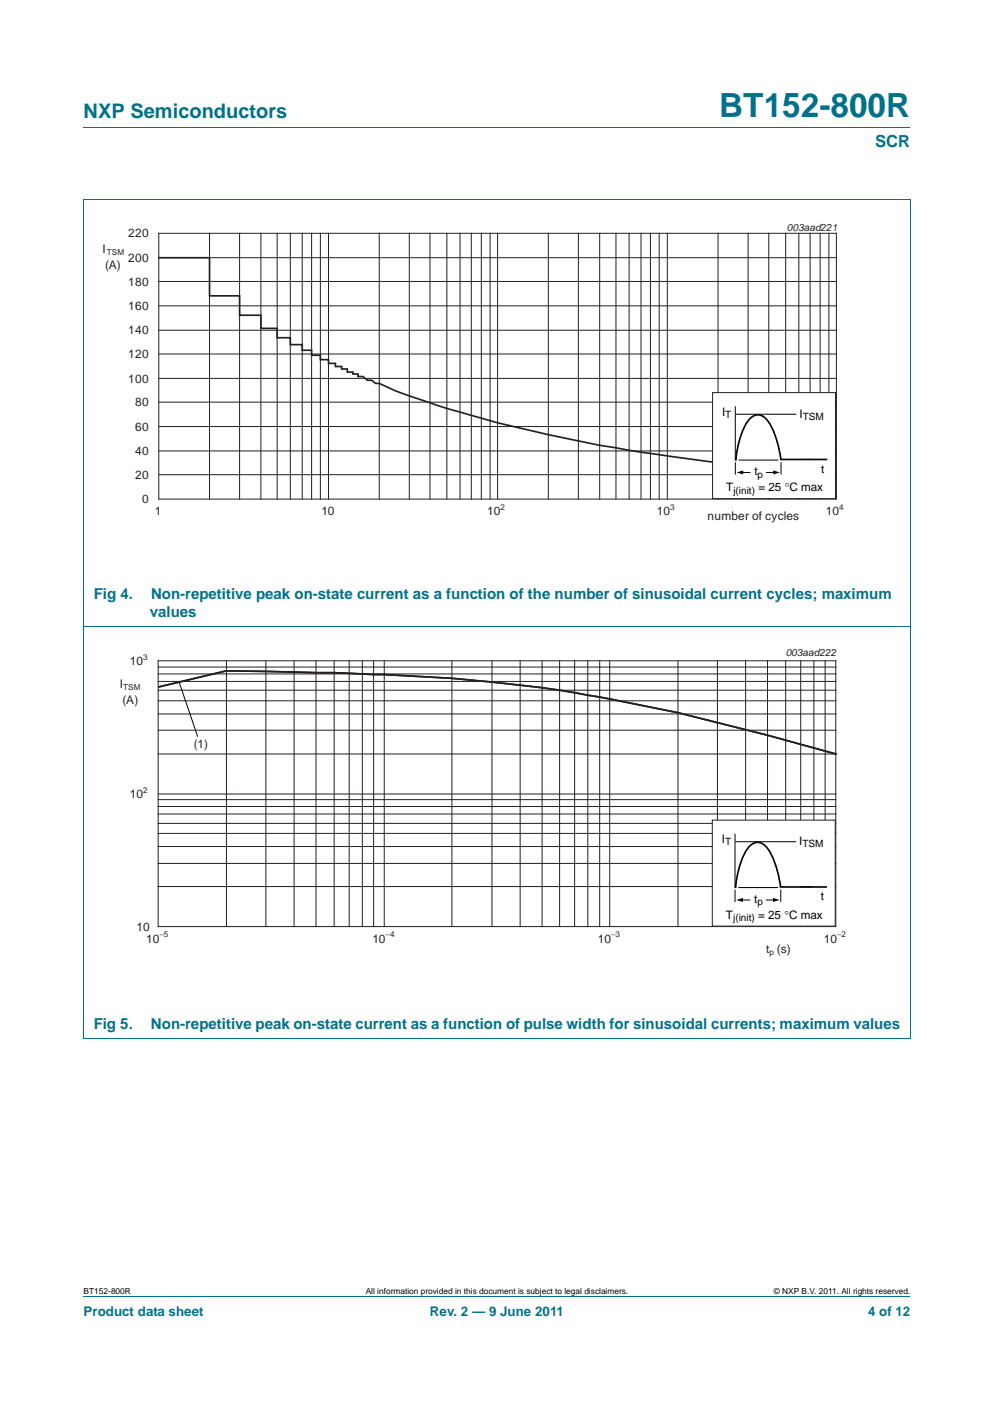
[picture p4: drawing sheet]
<svg xmlns="http://www.w3.org/2000/svg" width="210mm" height="297mm" viewBox="0 0 210 297" stroke-linecap="round" stroke-linejoin="round" font-family="sans-serif">
<path d="M17.7 27h174.6M17.6 42.1h174.7M17.7 42.2v177.2M192.3 42.2v177.2M17.6 132.5h174.7M17.6 219.4h174.7M17.7 273.9h174.6" fill="none" stroke="#00718a" stroke-width=".21"/>
<g fill="none" stroke="#231f20" stroke-width=".21">
<path d="M33.5 49.3h143.2v56.1h-143.2zM33.5 59.5h143.2M33.5 54.4h143.2M44.3 49.3v56.1M50.6 49.3v56.1M55.1 49.3v56.1M58.6 49.3v56.1M61.3 49.3v56.1M63.8 49.3v56.1M65.8 49.3v56.1M67.7 49.3v56.1M69.4 49.3v56.1"/>
<path d="M80.1 49.3v56.1M86.5 49.3v56.1M90.8 49.3v56.1M94.4 49.3v56.1M97.2 49.3v56.1M99.6 49.3v56.1M101.7 49.3v56.1M103.5 49.3v56.1M105.1 49.3v56.1M115.8 49.3v56.1M122.2 49.3v56.1M126.7 49.3v56.1"/>
<path d="M130.1 49.3v56.1M132.9 49.3v56.1M135.4 49.3v56.1M137.4 49.3v56.1M139.3 49.3v56.1M141 49.3v56.1M151.7 49.3v56.1M158 49.3v56.1M162.4 49.3v56.1M166 49.3v56.1M168.8 49.3v56.1M171.1 49.3v56.1"/>
<path d="M173.2 49.3v56.1M175.1 49.3v56.1M33.5 79.9h143.2M33.5 74.8h143.2M33.5 69.8h143.2M33.5 64.6h143.2M33.5 95.3h143.2M33.5 90.1h143.2M33.5 85h143.2M33.5 100.3h143.2"/>
</g>
<path d="M33.5 54.4h10.8v8.1h6.3v4.1h4.5v2.8h3.5v2h2.7v1.4h2.5v1.2h2v1.1h1.9v.9h1.7v.8h1.5v.6h1.3v.6h1.2v.6h1.2v.4h1v.5h1.1l.9 .8h.9l.8 .7h.8a100.9 100.9 0 0 0 12.6 4.8 294.1 294.1 0 0 0 48.3 10.5 430.4 430.4 0 0 0 27.8 3.3l6.3 .6" fill="none" stroke="#231f20" stroke-width=".35"/>
<path d="M20.3 46.4h169.4v66.3h-169.4z" fill="none" stroke="#fff" stroke-width=".21"/>
<path d="M150.5 82.9h26v22.4h-26z" fill="#fff" stroke="#231f20" stroke-width=".21"/>
<path d="M155.3 85.8v11.4h.3M155.3 97.6v2.7M155.4 87.5h12.8M156 97.2h8.4M156.7 99.8h1.7M161.9 99.8h1.7M165 97.6v2.6M169.2 97.1h2.3" fill="none" stroke="#000" stroke-width=".21"/>
<path d="M155.6 99.8l1.4-.4v.8zM163.3 99.4l1.5 .4-1.5 .4z" fill="#000"/>
<path d="M174.8 97.1h-9.9a20.4 20.4 0 0 0-2.5-7.9 2.45 2.45 0 0 0-2.2-1.6 2.45 2.45 0 0 0-2.3 1.5 18.8 18.8 0 0 0-2.4 8.1" fill="none" stroke="#000" stroke-width=".35"/>
<g fill="none" stroke="#231f20" stroke-width=".21">
<path d="M33.4 139.6h143.2v56.2h-143.2zM47.8 139.6v56.2M56.2 139.6v56.2M62.1 139.6v56.2M66.8 139.6v56.2M70.6 139.6v56.2M73.8 139.6v56.2M76.5 139.6v56.2M78.9 139.6v56.2M81.2 139.6v56.2M95.5 139.6v56.2M103.9 139.6v56.2"/>
<path d="M109.9 139.6v56.2M114.5 139.6v56.2M118.2 139.6v56.2M121.4 139.6v56.2M124.2 139.6v56.2M126.7 139.6v56.2M128.8 139.6v56.2M143.2 139.6v56.2M151.6 139.6v56.2M157.5 139.6v56.2M162.1 139.6v56.2M166 139.6v56.2"/>
<path d="M169.2 139.6v56.2M171.9 139.6v56.2M174.3 139.6v56.2M33.4 159.3h143.2M33.4 154.3h143.2M33.4 150.8h143.2M33.4 148.1h143.2M33.4 145.8h143.2M33.4 144h143.2M33.4 142.4h143.2M33.4 140.9h143.2M33.4 178.8h143.2"/>
<path d="M33.4 176.1h143.2M33.4 174h143.2M33.4 172h143.2M33.4 170.4h143.2M33.4 168.9h143.2M33.4 167.7h143.2M33.4 187.3h143.2M33.4 182.4h143.2"/>
</g>
<path d="M33.4 145.2l14.4-3.5 22.8 .4 5.9 .3a343 343 0 0 1 41.7 3.4l6 1.1a345.6 345.6 0 0 1 37.9 8.4l14.5 4" fill="none" stroke="#231f20" stroke-width=".35"/>
<path d="M20.3 136.7h169.4v66.3h-169.4z" fill="none" stroke="#fff" stroke-width=".21"/>
<path d="M150.5 173.3h25.9v22.4h-25.9z" fill="#fff" stroke="#231f20" stroke-width=".21"/>
<path d="M37.8 144l4 11.6M155.3 176.1v11.4h.2M155.3 177.8h12.9M155.3 187.9v2.7M156 187.5h8.3M156.7 190.1h1.7M161.9 190.1h1.7M164.9 187.9v2.6M169.2 187.4h2.3" fill="none" stroke="#000" stroke-width=".21"/>
<path d="M155.5 190.1l1.4-.4v.8zM163.3 189.7l1.4 .4-1.4 .4z" fill="#000"/>
<path d="M174.7 187.4h-9.8a20.4 20.4 0 0 0-2.6-7.9 2.45 2.45 0 0 0-2.2-1.5 2.45 2.45 0 0 0-2.3 1.4 18.8 18.8 0 0 0-2.4 8.1" fill="none" stroke="#000" stroke-width=".35"/>
<text font-size="7" fill="#00718a" x="151.9" y="24.6">BT152-800R</text>
<text font-size="4.2" fill="#00718a" x="17.7" y="24.9">NXP Semiconductors</text>
<text font-size="3.5" fill="#00718a" x="184.9" y="31.1">SCR</text>
<g font-size="3.2" fill="#00718a">
<text x="19.8" y="126.5">Fig 4.</text>
<text x="31.7" y="130.3">values</text>
<text x="31.9" y="126.5">Non-repetitive peak on-state current as a function of the number of sinusoidal current cycles; maximum</text>
<text x="19.8" y="217.3">Fig 5.</text>
<text x="31.9" y="217.3">Non-repetitive peak on-state current as a function of pulse width for sinusoidal currents; maximum values</text>
</g>
<g font-size="2.8" fill="#00718a">
<text x="17.7" y="277.9">Product data sheet</text>
<text x="90.8" y="277.9">Rev. 2 — 9 June 2011</text>
<text x="183.4" y="277.9">4 of 12</text>
</g>
<g font-size="2.5" fill="#231f20">
<text x="21.7" y="53.5">I</text>
<text x="27.1" y="50.2">220</text>
<text x="22.2" y="56.9">(A)</text>
<text x="27.1" y="55.3">200</text>
<text x="27.1" y="65.5">160</text>
<text x="27.1" y="60.3">180</text>
<text x="27.1" y="70.6">140</text>
<text x="27.1" y="75.7">120</text>
<text x="27.1" y="80.8">100</text>
<text x="28.6" y="85.8">80</text>
<text x="28.6" y="91">60</text>
<text x="28.6" y="101.2">20</text>
<text x="28.6" y="96.1">40</text>
<text x="30" y="106.3">0</text>
<text x="32.7" y="108.8">1</text>
<text x="67.9" y="108.8">10</text>
<text x="102.9" y="108.8">10</text>
<text x="138.8" y="108.8">10</text>
<text x="149.5" y="109.8">number of cycles</text>
<text x="174.5" y="108.8">10</text>
<text x="27.4" y="140.5">10</text>
<text x="25.3" y="145.2">I</text>
<text x="25.9" y="148.7">(A)</text>
<text x="40.9" y="158.1">(1)</text>
<text x="27.4" y="168.6">10</text>
<text x="28.8" y="196.6">10</text>
<text x="30.9" y="199.1">10</text>
<text x="78.7" y="199.1">10</text>
<text x="126.3" y="199.1">10</text>
<text x="161.9" y="201.4">t (s)</text>
<text x="174" y="199.1">10</text>
</g>
<g font-size="2.5">
<text x="152.5" y="87.8">I</text>
<text x="168.9" y="88.2">I</text>
<text x="159.4" y="100.4">t</text>
<text x="173.4" y="99.9">t</text>
<text x="153.4" y="103.8">T</text>
<text x="160.2" y="103.8">= 25 °C max</text>
<text x="152.5" y="178.1">I</text>
<text x="168.8" y="178.5">I</text>
<text x="159.3" y="190.7">t</text>
<text x="173.4" y="190.2">t</text>
<text x="153.4" y="194.1">T</text>
<text x="160.1" y="194.1">= 25 °</text>
<text x="166.7" y="194.1">C max</text>
</g>
<g font-size="2.1" fill="#231f20">
<text x="166.2" y="48.8">003aad221</text>
<text x="166" y="138.7">003aad222</text>
</g>
<g font-size="2.1">
<text x="153.2" y="88.3">T</text>
<text x="169.6" y="88.7">TSM</text>
<text x="160" y="100.9">p</text>
<text x="154.9" y="104.3">j(init)</text>
<text x="153.2" y="178.6">T</text>
<text x="169.5" y="179">TSM</text>
<text x="160" y="191.2">p</text>
<text x="154.9" y="194.6">j(init)</text>
</g>
<g font-size="1.8">
<text x="17.7" y="273.3">BT152-800R</text>
<text x="77.3" y="273.3">All information provided in this document is subject to legal disclaimers.</text>
<text x="163.5" y="273.3">© NXP B.V. 2011. All rights reserved.</text>
</g>
<g font-size="1.7" fill="#231f20">
<text x="22.6" y="53.9">TSM</text>
<text x="105.7" y="107.7">2</text>
<text x="141.6" y="107.7">3</text>
<text x="177.3" y="107.7">4</text>
<text x="30.2" y="139.4">3</text>
<text x="26" y="145.7">TSM</text>
<text x="30.2" y="167.5">2</text>
<text x="33.7" y="198">−5</text>
<text x="81.5" y="198">−4</text>
<text x="129.1" y="198">−3</text>
<text x="162.5" y="201.8">p</text>
<text x="176.8" y="198">−2</text>
</g>
</svg>
